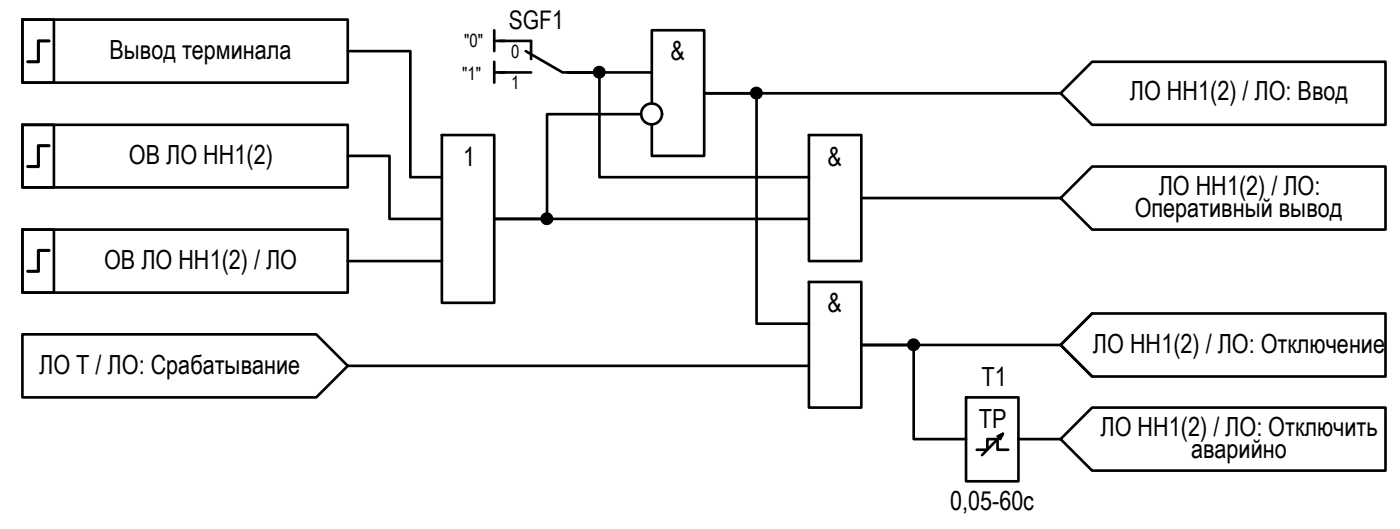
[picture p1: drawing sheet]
<svg xmlns="http://www.w3.org/2000/svg" width="134mm" height="50mm" viewBox="0 0 134 50" stroke-linecap="round" stroke-linejoin="round" font-family="sans-serif">
<!-- layer: 0 -->
<g fill="none" stroke="#000" stroke-width=".25">
<path d="M2.1 11.9h3v6h-3zM2.1 11.9h31.1v6h-31.1zM2.1 1.9h3v6h-3zM2.1 1.9h31.1v6h-31.1zM33.2 14.9h3.9v6h5M33.2 4.9h5.9v12h3M42.1 12.9h5v16h-5zM47.1 2.9v2M47.1 5.9v2M47.1 3.9h1.1M47.1 6.9h1.1M61.2 10.9h-9v10h-5.1h30.1"/>
<path d="M62.2 6.9h-8h3v10h20M62.2 9.9v-7h5v12h-5v-3M77.2 12.9h4.9v12h-4.9zM82.1 18.9h19.1M101.2 8.9l3-3h27.9v6h-27.9zM101.2 8.9h-34h5v22h5M101.2 18.9l3-3h27.9v6h-27.9zM2.1 31.9h28.1l3 3-3 3h-28.1zM2.1 21.9h3v6h-3zM2.1 21.9h31.1v6h-31.1zM33.2 34.9h44M33.2 24.9h8.9"/>
<path d="M77.2 26.9h4.9v12h-4.9zM92.1 37.9h5v8h-5zM101.2 32.9l3-3h27.9v6h-27.9zM101.2 32.9h-19.1h5v9h5M104.2 29.9l-3 3 3 3M93.2 42.9h1v-1h.9v1h1.1M95.1 41.6l.6-.2-.3 .5M95.7 41.4l-2 2M97.1 41.9h4.1l3-3h27.9v6h-27.9l-3-3"/>
<circle cx="57.1" cy="6.9" r=".49"/>
<circle cx="62.1" cy="10.9" r=".99"/>
<circle cx="72.1" cy="8.9" r=".49"/>
<circle cx="52.2" cy="20.9" r=".49"/>
<circle cx="87.1" cy="32.9" r=".49"/>
</g>
<g fill="#000" stroke="#000" stroke-width=".1">
<path d="M56.9 7.3h.5zM57 6.4h.4zM57 7.4h.3zM57.1 6.4h.1zM72 9.4h.3zM72.1 8.4h.1zM52 21.4h.3zM52.1 20.4h.1zM86.8 32.6h.7zM87.1 33.4h.2zM87.1 32.4h.1z"/>
<path d="M57 7.4h.2zM57.1 7.4h.1z"/>
<path d="M57.1 6.4h.2zM57 6.4h.3z"/>
<path d="M57 6.4h.3zM57 6.4h.3z"/>
<path d="M57 6.4h.4zM57 6.4h.4zM56.9 6.4h.5z"/>
<path d="M57 7.4h.3zM57 7.4h.3z"/>
<path d="M56.9 6.4l.5 .1zM56.9 6.4l.5 .1z"/>
<path d="M57 7.3h.4zM57 7.3l.3 .1z"/>
<path d="M56.9 6.5h.6zM56.9 6.5h.6z"/>
<path d="M56.9 7.3h.5zM56.9 7.3h.5zM56.9 7.3h.5z"/>
<path d="M56.8 6.5h.7zM56.8 6.5h.7z"/>
<path d="M56.8 7.2h.7zM56.8 7.2l.6 .1z"/>
<path d="M56.8 6.5l.8 .1zM56.8 6.5l.8 .1z"/>
<path d="M56.8 7.2h.7zM56.8 7.2h.7z"/>
<path d="M56.7 6.6h.9zM56.7 6.6h.9z"/>
<path d="M56.7 7.2h.9zM56.7 7.2h.8z"/>
<path d="M56.7 6.6l.9 .1zM56.7 6.6l.9 .1z"/>
<path d="M56.7 6.7h.9zM56.7 6.7h.9z"/>
<path d="M56.7 7.1l.9 .1zM56.7 7.1l.9 .1z"/>
<path d="M56.7 7.2h.9zM56.7 7.2h.9z"/>
<path d="M56.7 6.7h.9zM56.7 6.7h.9z"/>
<path d="M56.7 6.7l.9 .1zM56.7 6.7l.9 .1z"/>
<path d="M56.7 6.8h.9zM56.7 6.8h.9z"/>
<path d="M56.7 6.8l.9 .1v-.1zM56.7 6.8l.9 .1h-.9z"/>
<path d="M56.7 6.9h.9zM56.7 6.9h.9z"/>
<path d="M56.7 6.9l.9 .1zM56.7 6.9l.9 .1z"/>
<path d="M56.7 7h.9zM56.7 7h.9z"/>
<path d="M56.7 7l.9 .1zM56.7 7l.9 .1z"/>
<path d="M56.7 7.1h.9zM56.7 7.1h.9z"/>
<path d="M72 9.4h.2zM72.1 9.4h.1z"/>
<path d="M72.1 8.4h.2zM72 8.4h.3z"/>
<path d="M72 8.4h.3zM72 8.4h.3z"/>
<path d="M72 8.4h.4zM71.9 8.4h.5z"/>
<path d="M72 9.4h.3zM72 9.4h.3z"/>
<path d="M71.9 8.4l.5 .1zM71.9 8.4l.5 .1z"/>
<path d="M71.9 9.4h.5zM71.9 9.4h.4z"/>
<path d="M71.9 8.5h.6zM71.9 8.5h.6z"/>
<path d="M71.9 9.3h.5zM71.9 9.3l.5 .1z"/>
<path d="M71.9 8.5h.6zM71.9 8.5h.6z"/>
<path d="M71.9 9.3h.6zM71.9 9.3h.5z"/>
<path d="M71.8 8.5l.7 .1zM71.8 8.5l.7 .1zM71.8 8.6h.7zM71.8 8.6h.7z"/>
<path d="M71.8 9.3h.7zM71.8 9.3h.7z"/>
<path d="M71.8 8.6h.8zM71.8 8.6h.8z"/>
<path d="M71.8 9.2h.7zM71.8 9.2h.7z"/>
<path d="M71.8 9.2h.7zM71.8 9.2l.7 .1z"/>
<path d="M71.7 8.6h.9zM71.7 8.6h.9z"/>
<path d="M71.7 8.6l.9 .1zM71.7 8.6l.9 .1z"/>
<path d="M71.7 9.1l.9 .1zM71.7 9.1l.9 .1z"/>
<path d="M71.7 9.2h.9zM71.7 9.2h.8z"/>
<path d="M71.7 8.7h.9zM71.7 8.7h.9z"/>
<path d="M71.7 8.7l1 .1-.1-.1zM71.7 8.7l1 .1h-1.1z"/>
<path d="M71.7 9l.9 .1zM71.7 9l.9 .1z"/>
<path d="M71.7 9.1h.9zM71.7 9.1h.9z"/>
<path d="M71.6 8.8l1.1 .1zM71.6 8.8l1.1 .1z"/>
<path d="M71.6 8.9h1.1zM71.6 8.9h1.1z"/>
<path d="M71.6 8.9h1.1zM71.6 8.9h1.1z"/>
<path d="M71.6 8.9l1.1 .1zM71.6 8.9l1.1 .1z"/>
<path d="M71.6 9h1.1zM71.6 9h1z"/>
<path d="M52 21.4h.2zM52.1 21.4h.1z"/>
<path d="M52.1 20.4h.2zM52 20.4h.3z"/>
<path d="M52 20.4h.3zM52 20.4h.3z"/>
<path d="M52 20.4h.3zM52 20.4h.3z"/>
<path d="M52 21.3h.3zM52 21.3l.3 .1z"/>
<path d="M52 20.4l.4 .1zM52 20.4l.4 .1z"/>
<path d="M52 21.3h.3zM52 21.3h.3z"/>
<path d="M51.9 20.5h.5zM51.9 20.5h.5z"/>
<path d="M51.9 21.3h.5zM51.9 21.3h.4z"/>
<path d="M51.9 20.5h.6zM51.8 20.5h.7z"/>
<path d="M51.9 21.3h.5zM51.9 21.3h.5z"/>
<path d="M51.8 20.5h.7zM51.8 20.5h.7z"/>
<path d="M51.8 21.3h.7zM51.8 21.3h.6z"/>
<path d="M51.8 20.5l.8 .1zM51.8 20.5l.8 .1z"/>
<path d="M51.8 21.2h.7zM51.8 21.2l.7 .1z"/>
<path d="M51.8 20.6h.8zM51.8 20.6h.8z"/>
<path d="M51.8 20.6l.8 .1zM51.7 20.7h.9z"/>
<path d="M51.8 21.2h.8zM51.8 21.2h.8z"/>
<path d="M51.8 21.2h.8zM51.8 21.2h.7z"/>
<path d="M51.7 20.7h.9zM51.7 20.7h.9z"/>
<path d="M51.7 20.7l.9 .1zM51.7 20.7l.9 .1z"/>
<path d="M51.7 21.1h.9zM51.7 21.1h.9z"/>
<path d="M51.7 21.1h.9zM51.7 21.1l.9 .1z"/>
<path d="M51.7 20.8h.9zM51.7 20.8h.9z"/>
<path d="M51.7 20.8h.9zM51.7 20.8h.9z"/>
<path d="M51.7 20.8l.9 .1zM51.7 20.8l.9 .1z"/>
<path d="M51.7 20.9h.9zM51.7 20.9h.9z"/>
<path d="M51.7 20.9l.9 .1zM51.7 20.9l.9 .1z"/>
<path d="M51.7 21h.9zM51.7 21h.9h-.9z"/>
<path d="M51.7 21h.9zM51.7 21l.9 .1z"/>
<path d="M87.1 33.4h.1zM87.1 33.4h.1z"/>
<path d="M87.1 32.4h.2zM87.1 32.4h.2z"/>
<path d="M87.1 32.4h.2zM87 32.4h.3z"/>
<path d="M87 32.4h.4zM87 32.4h.4z"/>
<path d="M87 33.4h.3zM87 33.4h.3z"/>
<path d="M86.9 32.4h.5zM86.9 32.4h.5z"/>
<path d="M86.9 33.3h.5zM86.9 33.3l.4 .1z"/>
<path d="M86.9 32.4l.5 .1zM86.9 32.4l.5 .1z"/>
<path d="M86.9 33.3h.5zM86.9 33.3h.5z"/>
<path d="M86.9 32.5h.6zM86.9 32.5h.6z"/>
<path d="M86.9 33.3h.5zM86.9 33.3h.5z"/>
<path d="M86.8 32.5l.7 .1zM86.8 32.5l.7 .1zM86.8 32.6h.7z"/>
<path d="M86.8 33.3h.7zM86.8 33.3h.6z"/>
<path d="M86.8 32.6h.8zM86.8 32.6h.8z"/>
<path d="M86.8 33.2h.7zM86.8 33.2h.7z"/>
<path d="M86.8 33.2h.7zM86.8 33.2l.7 .1z"/>
<path d="M86.7 32.6h.9zM86.7 32.6h.9z"/>
<path d="M86.7 33.2h.9zM86.7 33.2h.8z"/>
<path d="M86.7 32.6l.9 .1zM86.7 32.6l.9 .1z"/>
<path d="M86.7 32.7h1zM86.7 32.7h1z"/>
<path d="M86.7 33.1h.9zM86.7 33.1h.9z"/>
<path d="M86.7 33.1h.9zM86.7 33.1l.9 .1z"/>
<path d="M86.7 32.7l1 .1zM86.7 32.7l1 .1z"/>
<path d="M86.7 32.8l1 .1v-.1zM86.7 32.8l1 .1h-1z"/>
<path d="M86.7 32.9h1zM86.7 32.9h1z"/>
<path d="M86.7 32.9h1zM86.7 32.9h1z"/>
<path d="M86.7 32.9l1 .1zM86.7 32.9l1 .1z"/>
<path d="M86.7 33h1zM86.7 33h1z"/>
<path d="M86.7 33h1zM86.7 33l.9 .1z"/>
</g>
<path d="M47.6 3.9h3.1v1.7M47.6 6.9h3.1M50.1 4.9l3.6 2h3" fill="none" stroke="#000" stroke-width=".25"/>
<!-- layer: 0 -->
<path d="M4.7 13.9h-1v2h-1.1M4.7 3.9h-1v2h-1.1M4.7 23.9h-1v2h-1.1" fill="none" stroke="#000" stroke-width=".3"/>
<g font-size="2.5">
<text x="10.4" y="5.6">Вывод терминала</text>
<text x="63.9" y="5.8">&amp;</text>
<text x="107.8" y="9.5">ЛО НН1(2) / ЛО: Ввод</text>
<text x="12.3" y="15.7">ОВ ЛО НН1(2)</text>
<text x="44.2" y="15.8">1</text>
<text x="78.9" y="15.8">&amp;</text>
<text x="108.2" y="20.7">Оперативный вывод</text>
<text x="110.5" y="18.6">ЛО НН1(2) / ЛО:</text>
<text x="9.9" y="25.7">ОВ ЛО НН1(2) / ЛО</text>
<text x="78.9" y="29.8">&amp;</text>
<text x="3.7" y="35.7">ЛО Т / ЛО: Срабатывание</text>
<text x="104.2" y="33.7">ЛО НН1(2) / ЛО: Отключение</text>
<text x="93.4" y="40.8">TP</text>
<text x="93.6" y="36.8">T1</text>
<text x="105" y="41.6">ЛО НН1(2) / ЛО: Отключить</text>
<text x="113.6" y="43.7">аварийно</text>
<text x="90.6" y="48.6">0,05-60с</text>
</g>
<text font-size="2.4" x="48.5" y="2.8">SGF1</text>
<g font-size="1.7">
<text x="44.3" y="4.5">&quot;0&quot;</text>
<text x="48.7" y="5.5">0</text>
<text x="44.1" y="7.6">&quot;1&quot;</text>
<text x="48.7" y="8.5">1</text>
</g>
</svg>
